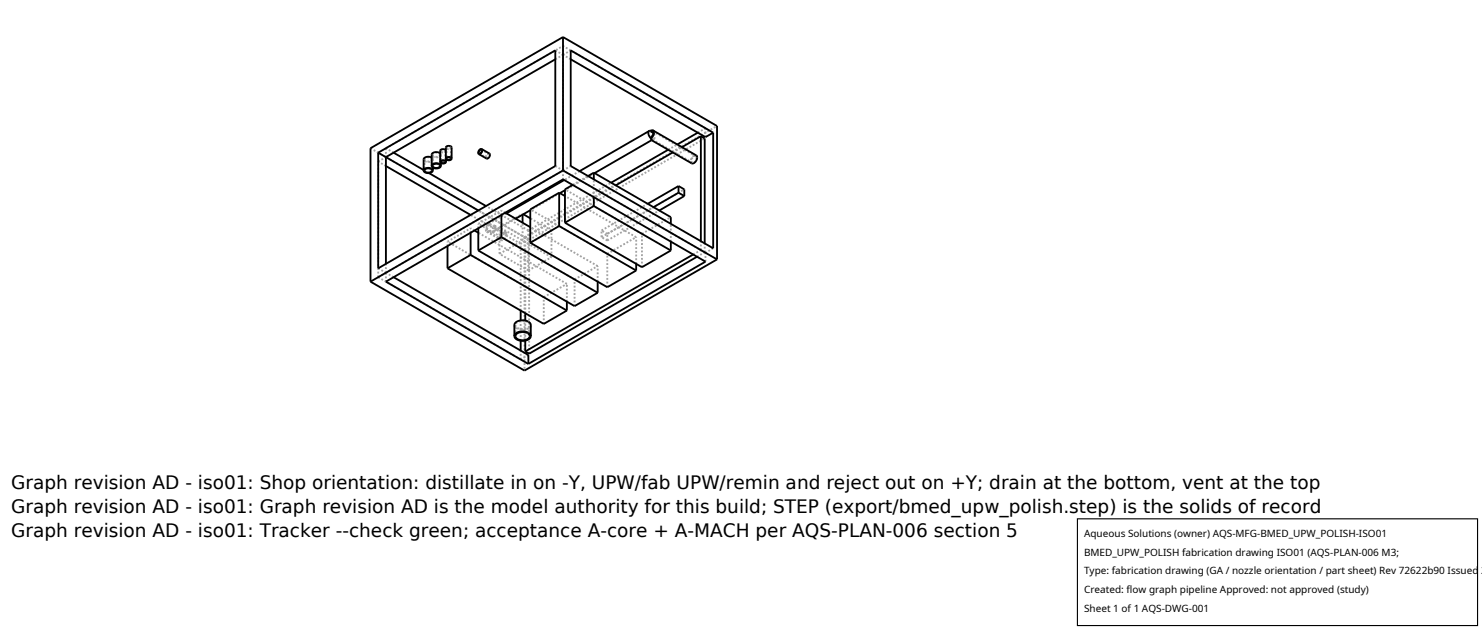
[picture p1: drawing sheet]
<svg xmlns="http://www.w3.org/2000/svg" width="212mm" height="90mm" viewBox="0 0 212 90" stroke-linecap="round" stroke-linejoin="round" font-family="sans-serif">
<g fill="none" stroke="#a0a0a0" stroke-width=".26" stroke-dasharray=".3 .3" stroke-linecap="butt">
<path d="M79.3 8.5l1.1-.7M79.3 7.2l1.1 .6M80.4 6.6v1.2M80.4 7.8l1.1-.6M81.5 8.5l-1.1-.7M92.8 18.7h.3M92.9 18.7h-.1M93 18.7h-.2M93 19.6l.3 .3M93.1 19.8v.2M93.1 18.7v1.1M93.2 19.9l5.6 3.3"/>
<path d="M93.2 18.7l6.2 3.6M93.2 19.9h.1M93.3 19.9l.1-.1M93.3 19l-.1 .3v.6M93.4 19.8l.1-.3-.2-.5M93.4 19.8l-.2 .1M99.7 18.9l1.1-.6M100.8 18.3l-20.4-11.7M100.8 19.6v-1.3M52.9 21.2l22 12.7M54 39.6l20.4 11.7M54 39.6v-16.5"/>
<path d="M54 23.1l1.1-.7M54 39.6l1.1-.7M54 38.3l1.1 .6M55.1 23.7l-1.1-.6M55.1 21.2l25.3-14.6M55.1 38.9v-1.2M55.1 38.9l25.3-14.6M55.1 38.9v1.3M55.1 21.2v1.2M56.2 21.8l-1.1-.6M56.2 39.6l-1.1-.7M60.6 22.8l.4-.3h.5"/>
<path d="M60.6 22.8v1.5M61.3 24.7l-.8-.4M61.5 22.5l.2 .3M61.7 22.5l.1 .3M61.7 22.8l-.2 .2-.3 .1-.4-.1-.2-.2M61.7 22.8v1.5M61.8 22.1l.3-.3 .6 .1M61.8 22.1v1.6M61.8 22.8l-.2 .2-.4 .1-.5-.1-.2-.2M61.8 22.8v1.1M62.7 21.9l.1 .2M62.8 22.1l-.1 .2-.4 .1-.4-.1-.1-.2"/>
<path d="M62.8 22.1v1.6M62.9 21.9l.1 .2M63 22.1l-.2 .2-.4 .2-.5-.1-.2-.3M63 22.1v1.2M63 21.5l.2-.1h.3M63 21.5v1.6M63.5 21.4l.1 .1M63.6 21.5l-.3 .2-.3-.2M63.6 21.5v1.6M63.7 21.5l-.1 .2-.3 .1-.3-.1-.1-.2M63.7 21.5v1.2M63.8 21.1l.2-.2h.3"/>
<path d="M63.8 21.1v1.6M63.9 35.1v-.6M63.9 34.5l3.3-1.9M64.3 20.9l.1 .2M64.4 21.1l-.3 .1-.3-.1M64.4 21.1v1.6M64.5 21.1l-.1 .1-.3 .1-.3-.1-.1-.1M67.2 33.2v-.6M67.8 32.9l-.6-.3M68.3 32.6v-.6M68.3 32l3.3-1.9M68.4 21.9l1.1 .6"/>
<path d="M68.7 21.4l1.1 .6M69.5 33.1l.5-.1M69.5 33.1l2.1 1.2M69.5 22.5h.3l.1-.3M69.6 33h.3M69.6 33l2 1.2M69.6 32l-.1 .2v.3l.4 .6M69.8 22l-.3 .2v.3M69.9 32h-.3M69.9 32v.1M69.9 32.1l-.4 .5 .1 .4M69.9 33v.1"/>
<path d="M69.9 32.1l.3 .2M69.9 33l.3 .2M69.9 21.9h-.2l-.2 .2-.1 .3 .1 .2M69.9 22.2l-.1-.2M70 31.9v.2M70 31.9l-.1 .1M70 33l-.1 .1M70 33.1v-.1M70 32.1l.6 .1M70 31.9l-.3 .2-.2 .4-.1 .4 .1 .2M70.2 33.2h.1M70.2 33.2l.3-.1"/>
<path d="M70.3 33.2l.1-.4-.2-.5M70.5 33.1l.3-.5M70.5 33.1l-.2 .1M70.6 32.4l-.4-.1M70.6 32.4l1.6 .9M70.6 33l-.6 .1M70.6 32.2l.3 .4M70.6 32.2l1.6 .9M70.8 32.6l-.2-.2M70.9 32.6l-.3 .4M71.3 36.2v-3.8M71.3 32.4l3.3-1.9"/>
<path d="M71.3 36.2l3.3-1.9M71.6 34.3l-.2-.4 .2-.4 .3-.3 .3-.1M71.6 30.7v-.6M71.6 34.2l-.1-.3 .1-.4 .3-.2h.3M72.2 33.3l.1 .2M72.2 30.4l-.6-.3M72.2 33.1l.2 .3M72.3 33.5l-.3 .5-.4 .2M72.3 30.5l-2.7 1.5M72.4 33.4l-.3 .7-.3 .2h-.2M73.6 31.2l-3 1.8M74.4 34.8l-7.2-4.1"/>
<path d="M74.6 34.3v-2.5M74.6 30.7v-.2M74.7 30.6l-.1-.1M74.9 33.9v19M74.9 33.9l27.5-15.9M75 33.9l12.9-7.4M75.5 32.9l-6.1-3.5M75.5 32.9l11.8-6.8M75.5 34.2l-7.2-4.1M75.5 34.2l-1.1 .6M75.5 34.2v-1.3M75.5 38.6v-3.8"/>
<path d="M75.5 34.8l3.3-1.9M75.5 38.6l3.3-1.9M75.5 38.6l-4.2-2.4M75.5 34.8l-4.2-2.4M75.6 34.2l25.1-14.4M75.6 34.2l-.6-.3M78.8 36.7v-3.8M78.8 32.9l-3.1-1.7M78.8 36.7l-4.2-2.4M79.3 23.7l1.1 .6M80 27.6l-4.3 2.4M80.4 24.3v1.3"/>
<path d="M80.4 24.3v-16.5M80.4 24.3l1.1-.6M81.8 26.4l2.2-1.3M82.1 39.9l3.3-1.9M82.1 39.9l-13.8-7.9M82.8 24.4l-2.2 1.3M84.8 28.2v-2.6M84.9 24.7l-4.2 2.5M85.4 38l-9.7-5.6M85.9 33.9v-1M85.9 32.9l6.6-3.8M85.9 33.9l7.4-4.3"/>
<path d="M86.7 36.2l4.2-2.3M86.7 34.3v-.9M86.7 33.4l11-6.4M86.7 34.3l7.5-4.2M86.7 36.2l-11-6.3M86.7 34.3l-.8-.4M86.7 33.4l-.8-.5M90.9 37.7v-3.8M90.9 33.9l-10.2-5.9M91.7 38.2v-4.8M91.7 33.4l4.1-2.4M91.7 33.4l-11-6.4"/>
<path d="M95.4 21.4l1.3-.8M95.8 34.5v-2.5M96.1 21.8l1.3-.8M98.8 23.3l-.2-.3 .2-.4 .3-.4h.3M98.8 23.2l-.1-.2 .1-.4 .3-.3h.3M99 36.3l1.1-.6M99.4 22.3l.1 .2M99.5 22.5l-.3 .6-.4 .1M99.6 36.7l1.1-.7M100.1 35.7v-1.3M100.7 36v-1.2M100.7 36l-.6-.3"/>
<path d="M100.8 37.4v-1.3M100.8 36.1l-20.4-11.8M101.9 35.5l-1.1 .6M73.5 46.4v.3l.3 .2 .8 .2 .8-.2 .3-.2 .1-.3M73.6 46.4l.3 .4 .7 .2 .7-.2 .3-.2 .1-.2M73.6 48v-1.6M74.4 51.3v-1.2M74.4 48.7v-3M74.4 44.3v-9.5M75 48.6v-2.8M75 44.7v-10.8M75.4 46l-.5-.2-.6 .1-.5 .2-.2 .3"/>
<path d="M75.5 50.7l-1.1 .6M75.6 50.5v-16.3M75.7 46.4l-.3-.4M75.7 48v-1.6M77.7 46.2v-3.8M77.7 42.4l3.3-1.9M77.7 42.4l-13.8-7.9M81 43.1v-2.6M81 40.5l-12.7-7.3M82.1 43.7v-3.8M85.4 40.2v-2.2M86.7 41v-4.8"/>
</g>
<g fill="none" stroke="#000" stroke-width=".26">
<path d="M79.3 8.5l-24.2 13.9v15.3M80.4 5.3l-27.5 15.9v19M80.4 5.3l22 12.7v19M80.4 5.3v19M81.5 8.5l19.3 11.1 1.1-.7M81.5 7.2l20.4 11.7v16.6l-20.4-11.8zM92.7 18.7l-.1 .2v.2l.4 .6M92.7 18.7l-9.9 5.7M92.8 19.8h.3v.2M93 18.8l.2-.1 .1 .3M93 18.7h-.3M93 19.7l-.2 .1"/>
<path d="M93 18.7v.1M93 18.8l.3 .2M93.3 18.6l6.2 3.6 .1 .2-.1 .4-.3 .4-.4 .1-5.7-3.3M93.3 18.6l.1 .3-.1 .3-.2 .4-.3 .2M93.3 18.6l-.4 .1M93.3 19l-.3 .7M99.7 18.9l-3 1.7M100.1 19.5l.6 .3v15M100.1 19.5l-2.7 1.5M100.1 19.5v14.9M54 21.8l25.3-14.6v16.5l-25.3 14.6zM54 21.8l14.3 8.3"/>
<path d="M55.1 23.7l12.1 7M56.2 21.8l4.3 2.5M56.2 39.6l19.3 11.1v1.3M60.5 24.3l.2-.2 .4-.1 .5 .1 .2 .2M60.5 24.3l.2 .3 .4 .1 .5-.1 .2-.3M60.7 24.2l.3-.1h.3l.3 .1 .1 .2-.2 .2h-.5l-.3-.1zM61.3 24.7l8.1 4.7M61.7 22.5l-.6-.1-.6 .2v1.7M61.7 23.7l.1-.3 .5-.1 .5 .1 .2 .3M61.7 23.7l.1 .2 .5 .2 .5-.1 .2-.3M61.8 23.9v.4M61.8 23.5l.3-.1h.4l.2 .1 .1 .2-.2 .2-.4 .1-.4-.2z"/>
<path d="M62.9 21.9l-.7-.2-.5 .3v1.7M62.9 23.1l.1-.2h.3h.3l.1 .2M62.9 23.1l.1 .2 .3 .1 .3-.1 .1-.2M63 23.3v.4M63 23l.4-.1 .2 .2-.2 .2h-.2l-.2-.1zM63.7 21.5l-.4-.2-.4 .2v1.6M63.7 22.7l.1-.2 .3-.1 .3 .1 .1 .2M63.7 22.7l.1 .1 .3 .1 .3-.1 .1-.1M63.7 22.7v-1.7l.4-.2 .4 .2v1.7M63.7 22.7v.4M63.8 22.6l.4-.1 .2 .2-.1 .1h-.3l-.2-.1zM63.9 38.3l13.8 7.9 3.3-1.9"/>
<path d="M63.9 35.1v3.2M67.2 36.4l13.8 7.9M67.2 36.4l-3.3 1.9M67.2 33.2v3.2M67.8 32.9l.5 .3M68.3 35.8l13.8 7.9 3.3-1.9M68.3 32.6v3.2M68.5 21.4h.2l.1 .1-.1 .3-.2 .1-.1-.2zM68.8 21.3l1.1 .7v.4l-.4 .3-1.1-.7M68.8 21.3l.1 .2-.1 .3-.2 .2h-.2M68.8 21.3h-.2l-.2 .2-.1 .3 .1 .2M71.6 33.9l13.8 7.9"/>
<path d="M71.6 33.9l-3.3 1.9M71.6 30.7v3.2M72.2 30.4l3.5 2M74.6 30.7v1.1M74.7 30.6l1 .6M75.7 34.7l11 6.3 4.2-2.4M75.7 30l-2.1 1.2M79.9 27.5l-4.2 2.4v4.8M79.9 27.5l.8 .5M79.9 32.3l11 6.3M79.9 32.3l-4.2 2.4M79.9 27.5v4.8"/>
<path d="M80.4 24.3l-27.5 15.9M80.4 24.3l22 12.7M80.6 25.7l-8.3 4.8M80.7 31.8l11 6.4 4.1-2.4M80.7 27.2l-.7 .4M81.8 26.4l-1.1 .6v4.8M84.8 24.7l11 6.3v1M84.8 24.7l-.8 .4M84.8 29.4l11 6.4M84.8 29.4l-4.1 2.4M84.8 24.7v.9M84.8 28.2v1.2"/>
<path d="M90.9 37.7v.9M93.1 20l-8.2 4.7M95.4 21.4l-8.1 4.7M95.8 34.5v1.3M96.1 21.8l-8.2 4.7M96.9 26.6l.8 .4v1M96.9 26.6l-4.4 2.5M96.9 27.5l.8 .5M96.9 27.5l-3.6 2.1M96.9 26.6v.9M97.7 28l-3.5 2.1M99 36.3l-24 13.9"/>
<path d="M99.6 36.7l-24 13.8-.6-.3M102.4 37l-27.5 15.9-22-12.7M55.1 40.2l25.3-14.6 20.4 11.8-25.3 14.6zM73.5 48v-1.8l.4-.3 .7-.2 .7 .2 .4 .3 .1 1.8M73.5 48v-.2l.3-.3 .8-.2 .9 .2 .2 .2 .1 .3M73.5 48v.2l.3 .3 .8 .2 .8-.2 .3-.2 .1-.3M73.8 47.7l.5-.3h.6l.6 .3 .2 .4-.2 .2-.3 .2-.9 .1-.6-.4-.1-.3zM74.4 44.3v1.4M74.4 48.7v1.4M75 44.7v1.1M75 48.6v1.6M81 43.1v1.2"/>
<path d="M85.4 40.2v1.6"/>
</g>
<path d="M153.9 74.1h57.1v15.2h-57.1z" fill="#fff" stroke="#000" stroke-width=".16"/>
<g font-size="2.6">
<text x="1.6" y="69.8">Graph revision AD - iso01: Shop orientation: distillate in on -Y, UPW/fab UPW/remin and reject out on +Y; drain at the bottom, vent at the top</text>
<text x="1.6" y="73.3">Graph revision AD - iso01: Graph revision AD is the model authority for this build; STEP (export/bmed_upw_polish.step) is the solids of record</text>
<text x="1.6" y="76.7">Graph revision AD - iso01: Tracker --check green; acceptance A-core + A-MACH per AQS-PLAN-006 section 5</text>
</g>
<g font-size="1.4">
<text x="154.8" y="76.6">Aqueous Solutions (owner) AQS-MFG-BMED_UPW_POLISH-ISO01</text>
<text x="154.8" y="79.3">BMED_UPW_POLISH fabrication drawing ISO01 (AQS-PLAN-006 M3;</text>
<text x="154.8" y="82">Type: fabrication drawing (GA / nozzle orientation / part sheet) Rev 72622b90 Issued 2</text>
<text x="154.8" y="84.7">Created: flow graph pipeline Approved: not approved (study)</text>
<text x="154.8" y="87.4">Sheet 1 of 1 AQS-DWG-001</text>
</g>
</svg>
